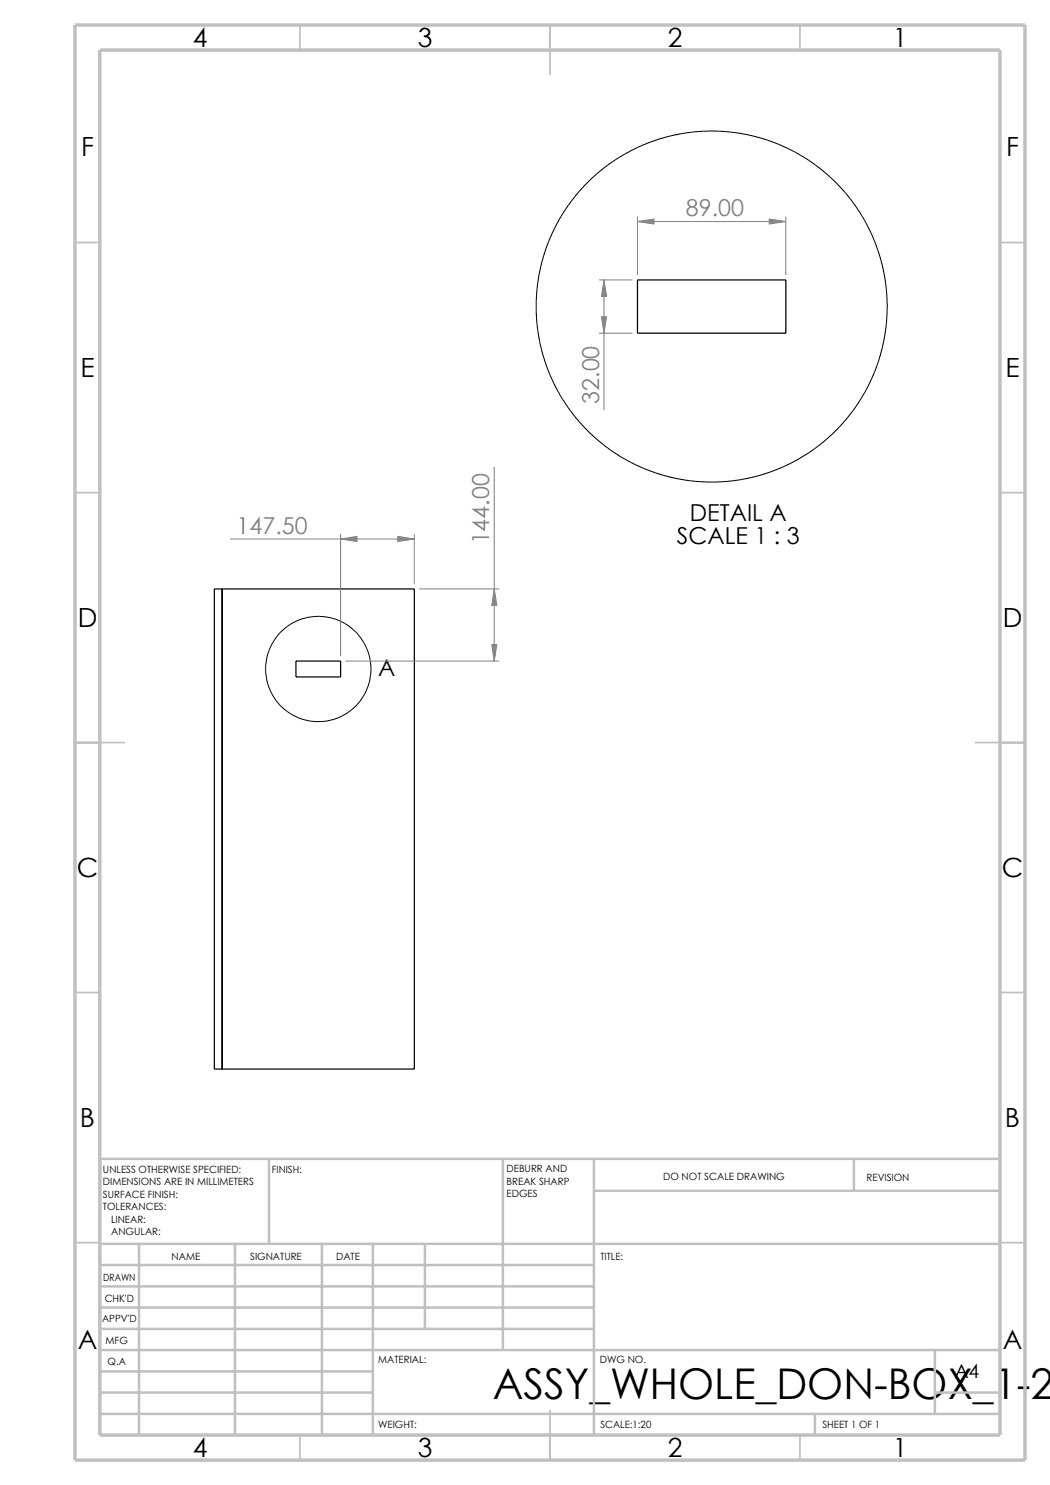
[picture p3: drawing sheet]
<svg xmlns="http://www.w3.org/2000/svg" width="210mm" height="297mm" viewBox="0 0 210 297" stroke-linecap="round" stroke-linejoin="round" font-family="sans-serif">
<path d="M127.5 56h29.7v10.6h-29.7zM42.9 117.8h40v96h-40zM44.4 117.8v96M59.2 132.2h8.9v3.2h-8.9z" fill="none" stroke="#000" stroke-width=".25"/>
<g fill="none" stroke="#000" stroke-width=".2">
<circle cx="142.3" cy="61.3" r="35.1"/>
<circle cx="63.7" cy="133.8" r="10.5"/>
</g>
<g fill="none" stroke="#808080" stroke-width=".2">
<path d="M119.8 56h6.7M120.8 56l.5 3.3h-1zM120.8 56v26.1M127.5 44.3l3.3-.5v1zM127.5 43.3v11.7M127.5 44.3h29.7M153.8 43.8l3.4 .5-3.4 .5zM157.2 43.3v11.7M119.8 66.6h6.7M120.3 63.4h1l-.5 3.2zM98.8 93.4v38.8M46 107.8h36.9"/>
<path d="M68.1 107.8l3.3-.5v1zM68.1 106.8v24.4M79.6 107.3l3.3 .5-3.3 .5zM82.9 106.8v10M83.9 117.8h16M98.8 117.8l.6 3.3h-1zM69.1 132.2h30.8M98.4 128.9h1l-.6 3.3z"/>
</g>
<g fill="none" stroke="#c0c0c0" stroke-width=".35">
<path d="M60 5v5M110 5v10M160 5v5M15 48.5h5M200 48.5h5M15 98.5h5M200 98.5h5M15 148.5h10M195 148.5h10M15 198.5h5M200 198.5h5M15 248.5h5"/>
<path d="M200 248.5h5M60 287v5M110 282v10M160 287v5"/>
</g>
<g fill="none" stroke="#c0c0c0" stroke-width=".5">
<path d="M53.8 231.8v17M100.6 231.8v38.2M118.8 231.8v55.2M118.8 238.2h81.2M170.8 231.8v6.4M200 231.8h-180v55.2M20 248.8h180M20 257.3h98.8M20 253h98.8M27.8 248.8v38.2M47 248.8v38.2M64.4 248.8v38.2"/>
<path d="M74.6 248.8v38.2M85 248.8v17M20 265.8h98.8M20 261.5h98.8M20 278.5h54.6M20 274.3h54.6M20 270h180M187 278.5h13M187 270v12.8M20 282.8h180M163 282.8v4.2"/>
</g>
<path d="M15 5h190v287h-190zM20 10h180v277h-180z" fill="none" stroke="#c0c0c0" stroke-width=".7" stroke-linecap="butt"/>
<g fill="#808080">
<path d="M79.6 107.3l3.3 .5-3.3 .5zM68.1 107.8l3.3-.5v1zM153.8 43.8l3.4 .5-3.4 .5zM127.5 44.3l3.3-.5v1z"/>
<path d="M98.4 128.9h1l-.6 3.3zM98.8 117.8l.6 3.3h-1z"/>
<path d="M120.8 56l.5 3.3h-1zM120.3 63.4h1l-.5 3.2z"/>
</g>
<text font-size="8.5" x="98.5" y="279.7">ASSY_WHOLE_DON-BOX_1-2</text>
<g font-size="5.3">
<text x="38.5" y="9.5">4</text>
<text x="83.5" y="9.5">3</text>
<text x="133.6" y="9.5">2</text>
<text x="178.6" y="9.5">1</text>
<text x="16.2" y="31.2">F</text>
<text x="201.2" y="31.2">F</text>
<text x="16.1" y="75.5">E</text>
<text x="201.1" y="75.5">E</text>
<text x="15.5" y="125.5">D</text>
<text x="200.5" y="125.5">D</text>
<text x="15.4" y="175.5">C</text>
<text x="200.4" y="175.5">C</text>
<text x="16" y="225.5">B</text>
<text x="201" y="225.5">B</text>
<text x="15.5" y="269.7">A</text>
<text x="200.5" y="269.7">A</text>
<text x="38.5" y="291.5">4</text>
<text x="83.5" y="291.5">3</text>
<text x="133.6" y="291.5">2</text>
<text x="178.6" y="291.5">1</text>
</g>
<g font-size="4.7" fill="#808080">
<text x="137.2" y="43.3">89.00</text>
<text x="119.8" y="80.8" transform="rotate(-90 119.8 80.8)">32.00</text>
<text x="47.3" y="106.8">147.50</text>
<text x="97.9" y="108.9" transform="rotate(-90 97.9 108.9)">144.00</text>
</g>
<g font-size="4.7">
<text x="138" y="104.2">DETAIL A</text>
<text x="135.4" y="108.7">SCALE 1 : 3</text>
<text x="75.6" y="135.1">A</text>
</g>
<text font-size="3.9" x="190.9" y="275.5">A4</text>
<g font-size="2">
<text x="20.6" y="234.6">UNLESS OTHERWISE SPECIFIED:</text>
<text x="20.6" y="237.1">DIMENSIONS ARE IN MILLIMETERS</text>
<text x="20.6" y="239.6">SURFACE FINISH:</text>
<text x="54.4" y="234.6">FINISH:</text>
<text x="101.3" y="234.5">DEBURR AND</text>
<text x="101.3" y="237">BREAK SHARP</text>
<text x="101.3" y="239.5">EDGES</text>
<text x="132.6" y="236">DO NOT SCALE DRAWING</text>
<text x="173.3" y="236.2">REVISION</text>
<text x="20.6" y="242.1">TOLERANCES:</text>
<text x="22.2" y="244.6">LINEAR:</text>
<text x="22.2" y="247.1">ANGULAR:</text>
<text x="34.3" y="252">NAME</text>
<text x="50" y="251.9">SIGNATURE</text>
<text x="67.2" y="251.9">DATE</text>
<text x="120.1" y="251.9">TITLE:</text>
<text x="20.6" y="256.1">DRAWN</text>
<text x="20.9" y="260.3">CHK'D</text>
<text x="20.4" y="264.4">APPV'D</text>
<text x="21.1" y="268.8">MFG</text>
<text x="21.5" y="273">Q.A</text>
<text x="75.6" y="272.5">MATERIAL:</text>
<text x="120" y="272.5">DWG NO.</text>
<text x="75.6" y="285.5">WEIGHT:</text>
<text x="120.1" y="285.6">SCALE:1:20</text>
<text x="164.5" y="285.6">SHEET 1 OF 1</text>
</g>
</svg>
